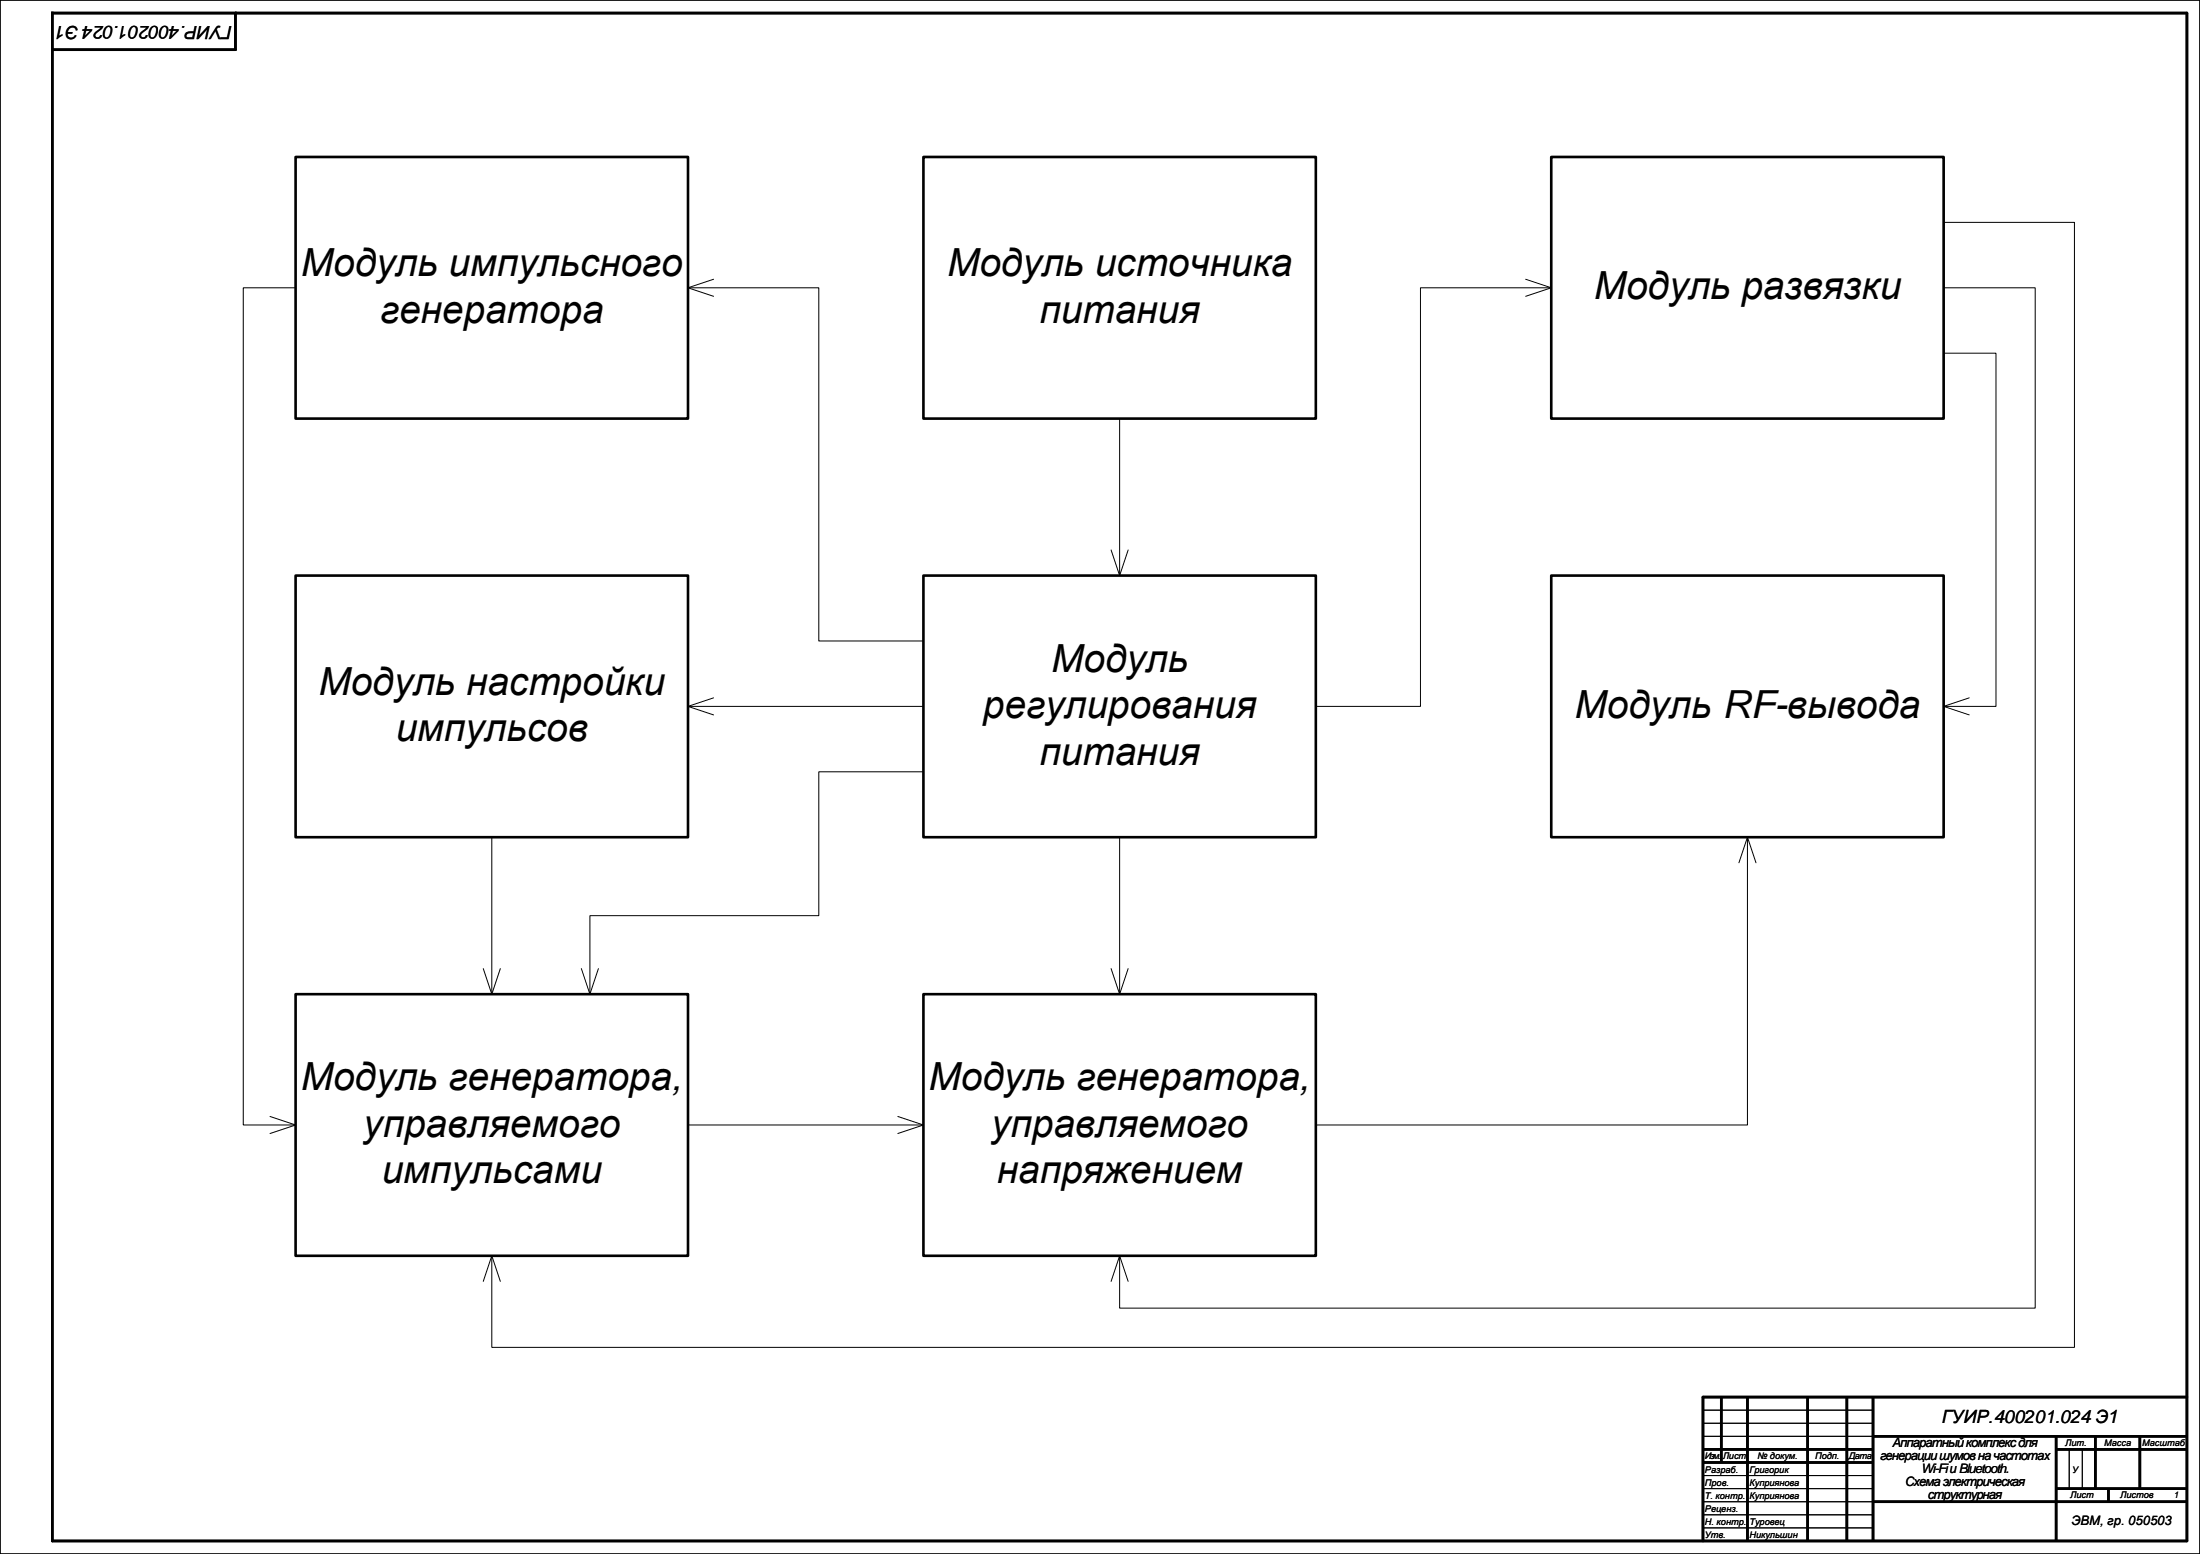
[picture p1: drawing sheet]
<svg xmlns="http://www.w3.org/2000/svg" width="841mm" height="594mm" viewBox="0 0 841 594" stroke-linecap="round" stroke-linejoin="round" font-family="sans-serif">
<path d="M0 0h841v594h-841z" fill="none" stroke="#000" stroke-width=".38"/>
<path d="M593 60h150v100h-150z" fill-rule="evenodd" fill="#fff"/>
<path d="M593 60h150v100h-150z" fill="none" stroke="#000" stroke-width="1"/>
<path d="M593 220h150v100h-150z" fill-rule="evenodd" fill="#fff"/>
<path d="M593 220h150v100h-150z" fill="none" stroke="#000" stroke-width="1"/>
<path d="M353 60h150v100h-150z" fill-rule="evenodd" fill="#fff"/>
<path d="M353 60h150v100h-150z" fill="none" stroke="#000" stroke-width="1"/>
<path d="M113 60h150v100h-150z" fill-rule="evenodd" fill="#fff"/>
<path d="M113 60h150v100h-150z" fill="none" stroke="#000" stroke-width="1"/>
<path d="M353 220h150v100h-150z" fill-rule="evenodd" fill="#fff"/>
<path d="M353 220h150v100h-150z" fill="none" stroke="#000" stroke-width="1"/>
<path d="M113 220h150v100h-150z" fill-rule="evenodd" fill="#fff"/>
<path d="M113 220h150v100h-150z" fill="none" stroke="#000" stroke-width="1"/>
<path d="M583.2 106.7l9.8 3.3-9.8 3.3M593 110h-50v160h-40M428 160v60M424.7 210.2l3.3 9.8 3.3-9.8" fill="none" stroke="#000" stroke-width=".38"/>
<path d="M353 380h150v100h-150z" fill-rule="evenodd" fill="#fff"/>
<path d="M353 380h150v100h-150z" fill="none" stroke="#000" stroke-width="1"/>
<path d="M113 380h150v100h-150z" fill-rule="evenodd" fill="#fff"/>
<path d="M20 5h816v584h-816zM90 5v14h-70M113 380h150v100h-150zM836 534h-185v55" fill="none" stroke="#000" stroke-width="1"/>
<g fill="none" stroke="#000" stroke-width=".38">
<path d="M0 0h841v594h-841zM743 85h50v430h-605v-35M113 110h-20v320h20M263 110h50v135h40M272.8 106.7l-9.8 3.3 9.8 3.3M743 110h35v390h-350v-20M743 135h20v135h-20M263 270h90M272.8 266.7l-9.8 3.3 9.8 3.3M752.8 266.7l-9.8 3.3 9.8 3.3M353 295h-40v55h-87.5v30M188 320v60"/>
<path d="M428 320v60M664.7 329.8l3.3-9.8 3.3 9.8M668 320v110h-165M184.7 370.2l3.3 9.8 3.3-9.8M222.2 370.2l3.3 9.8 3.3-9.8M424.7 370.2l3.3 9.8 3.3-9.8M103.2 426.7l9.8 3.3-9.8 3.3M263 430h90M343.2 426.7l9.8 3.3-9.8 3.3M184.7 489.8l3.3-9.8 3.3 9.8M424.7 489.8l3.3-9.8 3.3 9.8M651 539h65"/>
<path d="M651 544h65M651 549h65M791 554v15M796 554v15M651 564h65M651 569h65M651 574h65M651 579h65M651 584h65"/>
</g>
<g fill="none" stroke="#000" stroke-width="1" stroke-linecap="butt">
<path d="M658 534v25M668 534v55M691 534v55M706 534v55M716 534v55M651 554h65M651 559h65M716 549h120M786 549v40M786 554h50M801 549v20M818 549v20"/>
<path d="M716 574h120M786 569h50M806 569v5"/>
</g>
<g font-size="14.8">
<text x="115.1" y="105.6">Модуль импульсного</text>
<text x="362" y="105.6">Модуль источника</text>
<text x="609.2" y="114.5">Модуль развязки</text>
<text x="145.3" y="123.3">генератора</text>
<text x="397.4" y="123.3">питания</text>
<text x="401.9" y="256.7">Модуль</text>
<text x="121.7" y="265.6">Модуль настройки</text>
<text x="375.7" y="274.5">регулирования</text>
<text x="601.9" y="274.5">Модуль RF-вывода</text>
<text x="151.3" y="283.4">импульсов</text>
<text x="397.4" y="292.2">питания</text>
<text x="115" y="416.7">Модуль генератора,</text>
<text x="355" y="416.7">Модуль генератора,</text>
<text x="138.9" y="434.5">управляемого</text>
<text x="378.9" y="434.5">управляемого</text>
<text x="145.9" y="452.3">импульсами</text>
<text x="381.1" y="452.3">напряжением</text>
</g>
<g font-size="7">
<text x="88.8" y="9.9" transform="rotate(-180 88.8 9.9)">ГУИР.400201.024 Э1</text>
<text x="742.2" y="544">ГУИР.400201.024 Э1</text>
</g>
<g font-size="5">
<text x="723.4" y="553.1">Аппаратный комплекс для</text>
<text x="718.7" y="558.1">генерации шумов на частотах</text>
<text x="734.3" y="563.1">Wi-FiиBluetooth.</text>
<text x="728.2" y="568.1">Схема электрическая</text>
<text x="737" y="573.1">структурная</text>
<text x="791.8" y="583">ЭВМ, гр. 050503</text>
</g>
<g font-size="3.5">
<text x="651.7" y="557.6">Изм.</text>
<text x="658.5" y="557.6">Лист</text>
<text x="671.8" y="557.6">№ докум.</text>
<text x="693.9" y="557.6">Подп.</text>
<text x="706.8" y="557.6">Дата</text>
<text x="789.4" y="552.6">Лит.</text>
<text x="804.4" y="552.6">Масса</text>
<text x="818.9" y="552.6">Масштаб</text>
<text x="651.7" y="562.9">Разраб.</text>
<text x="668.7" y="562.9">Григорик</text>
<text x="792.1" y="562.9">У</text>
<text x="651.7" y="567.9">Пров.</text>
<text x="668.7" y="567.9">Куприянова</text>
<text x="651.7" y="572.9">Т. контр.</text>
<text x="668.7" y="572.9">Куприянова</text>
<text x="791.4" y="572.8">Лист</text>
<text x="810.5" y="572.8">Листов</text>
<text x="830.9" y="572.8">1</text>
<text x="651.7" y="577.9">Реценз.</text>
<text x="651.7" y="582.9">Н. контр.</text>
<text x="651.7" y="587.9">Утв.</text>
<text x="668.7" y="582.9">Туровец</text>
<text x="668.7" y="587.9">Никульшин</text>
</g>
</svg>
